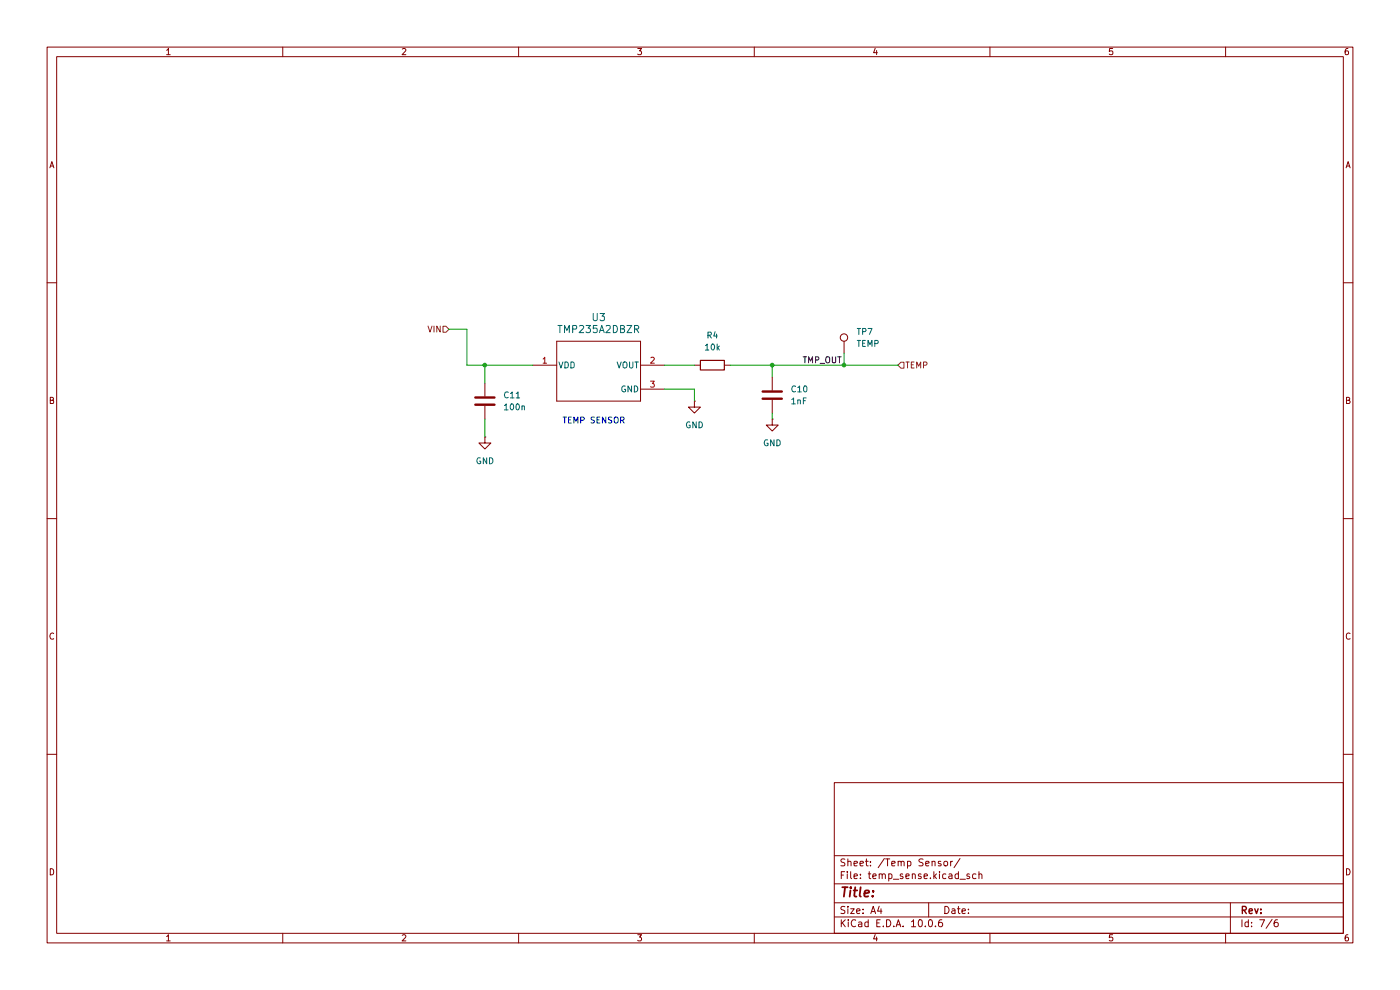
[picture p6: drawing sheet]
(kicad_sch
 (version 20260306)
 (generator "eeschema")
 (generator_version "10.0")
 (paper "A4")
 (lib_symbols
  (symbol "Connector:TestPoint"
   (pin_numbers (hide yes))
   (pin_names
    (offset 0.762) (hide yes)) (exclude_from_sim no) (in_bom yes) (on_board yes)
   (in_pos_files yes)
   (duplicate_pin_numbers_are_jumpers no)
   (property "Reference" "TP" (at 0 6.858 0) (show_name no) (do_not_autoplace no) (effects (font (size 1.27 1.27))))
   (property "Value" "TestPoint" (at 0 5.08 0) (show_name no) (do_not_autoplace no) (effects (font (size 1.27 1.27))))
   (property "Footprint" "" (at 5.08 0 0) (show_name no) (do_not_autoplace no) (hide yes) (effects (font (size 1.27 1.27))))
   (property "Datasheet" "" (at 5.08 0 0) (show_name no) (do_not_autoplace no) (hide yes) (effects (font (size 1.27 1.27))))
   (property "Description" "test point" (at 0 0 0) (show_name no) (do_not_autoplace no) (hide yes) (effects (font (size 1.27 1.27))))
   (symbol "TestPoint_0_1"
    (circle (center 0 3.302) (radius 0.762) (stroke (width 0) (type default)) (fill (type none))))
   (symbol "TestPoint_1_1"
    (pin passive line (at 0 0 90) (length 2.54) (name "1" (effects (font (size 1.27 1.27)))) (number "1" (effects (font (size 1.27 1.27))))))
   (embedded_fonts no))
  (symbol "Device:C"
   (pin_numbers (hide yes))
   (pin_names
    (offset 0.254)) (exclude_from_sim no) (in_bom yes) (on_board yes)
   (in_pos_files yes)
   (duplicate_pin_numbers_are_jumpers no)
   (property "Reference" "C" (at 0.635 2.54 0) (show_name no) (do_not_autoplace no) (effects (font (size 1.27 1.27)) (justify left)))
   (property "Value" "C" (at 0.635 -2.54 0) (show_name no) (do_not_autoplace no) (effects (font (size 1.27 1.27)) (justify left)))
   (property "Footprint" "" (at 0.9652 -3.81 0) (show_name no) (do_not_autoplace no) (hide yes) (effects (font (size 1.27 1.27))))
   (property "Datasheet" "" (at 0 0 0) (show_name no) (do_not_autoplace no) (hide yes) (effects (font (size 1.27 1.27))))
   (property "Description" "Unpolarized capacitor" (at 0 0 0) (show_name no) (do_not_autoplace no) (hide yes) (effects (font (size 1.27 1.27))))
   (symbol "C_0_1"
    (polyline (pts (xy -2.032 0.762) (xy 2.032 0.762)) (stroke (width 0.508) (type default)) (fill (type none)))
    (polyline (pts (xy -2.032 -0.762) (xy 2.032 -0.762)) (stroke (width 0.508) (type default)) (fill (type none))))
   (symbol "C_1_1"
    (pin passive line (at 0 3.81 270) (length 2.794) (name "" (effects (font (size 1.27 1.27)))) (number "1" (effects (font (size 1.27 1.27)))))
    (pin passive line (at 0 -3.81 90) (length 2.794) (name "" (effects (font (size 1.27 1.27)))) (number "2" (effects (font (size 1.27 1.27))))))
   (embedded_fonts no))
  (symbol "Device:R"
   (pin_numbers (hide yes))
   (pin_names
    (offset 0)) (exclude_from_sim no) (in_bom yes) (on_board yes)
   (in_pos_files yes)
   (duplicate_pin_numbers_are_jumpers no)
   (property "Reference" "R" (at 2.032 0 90) (show_name no) (do_not_autoplace no) (effects (font (size 1.27 1.27))))
   (property "Value" "R" (at 0 0 90) (show_name no) (do_not_autoplace no) (effects (font (size 1.27 1.27))))
   (property "Footprint" "" (at -1.778 0 90) (show_name no) (do_not_autoplace no) (hide yes) (effects (font (size 1.27 1.27))))
   (property "Datasheet" "" (at 0 0 0) (show_name no) (do_not_autoplace no) (hide yes) (effects (font (size 1.27 1.27))))
   (property "Description" "Resistor" (at 0 0 0) (show_name no) (do_not_autoplace no) (hide yes) (effects (font (size 1.27 1.27))))
   (symbol "R_0_1"
    (rectangle (start -1.016 -2.54) (end 1.016 2.54) (stroke (width 0.254) (type default)) (fill (type none))))
   (symbol "R_1_1"
    (pin passive line (at 0 3.81 270) (length 1.27) (name "" (effects (font (size 1.27 1.27)))) (number "1" (effects (font (size 1.27 1.27)))))
    (pin passive line (at 0 -3.81 90) (length 1.27) (name "" (effects (font (size 1.27 1.27)))) (number "2" (effects (font (size 1.27 1.27))))))
   (embedded_fonts no))
  (symbol "TMP235A2DBZR:TMP235A2DBZR"
   (pin_names
    (offset 0.254)) (exclude_from_sim no) (in_bom yes) (on_board yes)
   (in_pos_files yes)
   (duplicate_pin_numbers_are_jumpers no)
   (property "Reference" "U" (at 0 2.54 0) (show_name no) (do_not_autoplace no) (effects (font (size 1.524 1.524))))
   (property "Value" "TMP235A2DBZR" (at 0 0 0) (show_name no) (do_not_autoplace no) (effects (font (size 1.524 1.524))))
   (property "Footprint" "DBZ0003A-IPC_A" (at 0 0 0) (show_name no) (do_not_autoplace no) (hide yes) (effects (font (size 1.27 1.27)
    (italic yes))))
   (property "Datasheet" "https://www.ti.com/lit/gpn/tmp235" (at 0 0 0) (show_name no) (do_not_autoplace no) (hide yes) (effects (font (size 1.27 1.27)
    (italic yes))))
   (property "Description" "" (at 0 0 0) (show_name no) (do_not_autoplace no) (hide yes) (effects (font (size 1.27 1.27))))
   (property "ki_locked" "" (at 0 0 0) (show_name no) (do_not_autoplace no) (effects (font (size 1.27 1.27))))
   (symbol "TMP235A2DBZR_0_1"
    (polyline (pts (xy 5.08 5.08) (xy 5.08 -7.62)) (stroke (width 0.2032) (type default)) (fill (type none)))
    (polyline (pts (xy 5.08 -7.62) (xy 22.86 -7.62)) (stroke (width 0.2032) (type default)) (fill (type none)))
    (polyline (pts (xy 22.86 5.08) (xy 5.08 5.08)) (stroke (width 0.2032) (type default)) (fill (type none)))
    (polyline (pts (xy 22.86 -7.62) (xy 22.86 5.08)) (stroke (width 0.2032) (type default)) (fill (type none)))
    (pin power_in line (at 0 0 0) (length 5.08) (name "VDD" (effects (font (size 1.27 1.27)))) (number "1" (effects (font (size 1.27 1.27)))))
    (pin unspecified line (at 27.94 0 180) (length 5.08) (name "VOUT" (effects (font (size 1.27 1.27)))) (number "2" (effects (font (size 1.27 1.27)))))
    (pin power_in line (at 27.94 -5.08 180) (length 5.08) (name "GND" (effects (font (size 1.27 1.27)))) (number "3" (effects (font (size 1.27 1.27))))))
   (embedded_fonts no))
  (symbol "power:GND"
   (power global)
   (pin_numbers (hide yes))
   (pin_names
    (offset 0) (hide yes)) (exclude_from_sim no) (in_bom yes) (on_board yes)
   (in_pos_files yes)
   (duplicate_pin_numbers_are_jumpers no)
   (property "Reference" "#PWR" (at 0 -6.35 0) (show_name no) (do_not_autoplace no) (hide yes) (effects (font (size 1.27 1.27))))
   (property "Value" "GND" (at 0 -3.81 0) (show_name no) (do_not_autoplace no) (effects (font (size 1.27 1.27))))
   (property "Footprint" "" (at 0 0 0) (show_name no) (do_not_autoplace no) (hide yes) (effects (font (size 1.27 1.27))))
   (property "Datasheet" "" (at 0 0 0) (show_name no) (do_not_autoplace no) (hide yes) (effects (font (size 1.27 1.27))))
   (property "Description" "Power symbol creates a global label with name \"GND\" , ground" (at 0 0 0) (show_name no) (do_not_autoplace no) (hide yes) (effects (font (size 1.27 1.27))))
   (symbol "GND_0_1"
    (polyline (pts (xy 0 0) (xy 0 -1.27) (xy 1.27 -1.27) (xy 0 -2.54) (xy -1.27 -1.27) (xy 0 -1.27)) (stroke (width 0) (type default)) (fill (type none))))
   (symbol "GND_1_1"
    (pin power_in line (at 0 0 270) (length 0) (name "" (effects (font (size 1.27 1.27)))) (number "1" (effects (font (size 1.27 1.27))))))
   (embedded_fonts no)))
 (text "TEMP SENSOR\n"
  (exclude_from_sim no)
  (at 125.984 89.408 0)
  (effects (font (size 1.27 1.27))))
 (junction
  (at 102.87 77.47)
  (diameter 0)
  (color 0 0 0 0))
 (junction
  (at 163.83 77.47)
  (diameter 0)
  (color 0 0 0 0))
 (junction
  (at 179.07 77.47)
  (diameter 0)
  (color 0 0 0 0))
 (wire
  (pts (xy 179.07 74.93) (xy 179.07 77.47))
  (stroke (width 0) (type default)))
 (wire
  (pts (xy 179.07 77.47) (xy 190.5 77.47))
  (stroke (width 0) (type default)))
 (wire
  (pts (xy 154.94 77.47) (xy 163.83 77.47))
  (stroke (width 0) (type default)))
 (wire
  (pts (xy 163.83 87.63) (xy 163.83 88.9))
  (stroke (width 0) (type default)))
 (wire
  (pts (xy 147.32 82.55) (xy 140.97 82.55))
  (stroke (width 0) (type default)))
 (wire
  (pts (xy 140.97 77.47) (xy 147.32 77.47))
  (stroke (width 0) (type default)))
 (wire
  (pts (xy 95.25 69.85) (xy 99.06 69.85))
  (stroke (width 0) (type default)))
 (wire
  (pts (xy 147.32 82.55) (xy 147.32 85.09))
  (stroke (width 0) (type default)))
 (wire
  (pts (xy 99.06 69.85) (xy 99.06 77.47))
  (stroke (width 0) (type default)))
 (wire
  (pts (xy 102.87 88.9) (xy 102.87 92.71))
  (stroke (width 0) (type default)))
 (wire
  (pts (xy 163.83 77.47) (xy 179.07 77.47))
  (stroke (width 0) (type default)))
 (wire
  (pts (xy 102.87 77.47) (xy 102.87 81.28))
  (stroke (width 0) (type default)))
 (wire
  (pts (xy 99.06 77.47) (xy 102.87 77.47))
  (stroke (width 0) (type default)))
 (wire
  (pts (xy 163.83 77.47) (xy 163.83 80.01))
  (stroke (width 0) (type default)))
 (wire
  (pts (xy 102.87 77.47) (xy 113.03 77.47))
  (stroke (width 0) (type default)))
 (label "TMP_OUT"
  (at 170.18 77.47 0)
  (effects (font (size 1.27 1.27)) (justify left bottom)))
 (hierarchical_label "VIN"
  (shape input)
  (at 95.25 69.85 180)
  (effects (font (size 1.27 1.27)) (justify right)))
 (hierarchical_label "TEMP"
  (shape input)
  (at 190.5 77.47 0)
  (effects (font (size 1.27 1.27)) (justify left)))
 (symbol
  (lib_id "power:GND")
  (at 102.87 92.71 0)
  (unit 1)
  (body_style 1)
  (exclude_from_sim no)
  (in_bom yes)
  (on_board yes)
  (in_pos_files yes)
  (dnp no)
  (fields_autoplaced yes)
  (property "Reference" "#PWR019" (at 102.87 99.06 0) (hide yes) (show_name no) (do_not_autoplace no) (effects (font (size 1.27 1.27))))
  (property "Value" "GND" (at 102.87 97.79 0) (show_name no) (do_not_autoplace no) (effects (font (size 1.27 1.27))))
  (property "Footprint" "" (at 102.87 92.71 0) (hide yes) (show_name no) (do_not_autoplace no) (effects (font (size 1.27 1.27))))
  (property "Datasheet" "" (at 102.87 92.71 0) (hide yes) (show_name no) (do_not_autoplace no) (effects (font (size 1.27 1.27))))
  (property "Description" "Power symbol creates a global label with name \"GND\" , ground" (at 102.87 92.71 0) (hide yes) (show_name no) (do_not_autoplace no) (effects (font (size 1.27 1.27))))
  (pin "1"))
 (symbol
  (lib_id "Connector:TestPoint")
  (at 179.07 74.93 0)
  (unit 1)
  (body_style 1)
  (exclude_from_sim no)
  (in_bom yes)
  (on_board yes)
  (in_pos_files yes)
  (dnp no)
  (fields_autoplaced yes)
  (property "Reference" "TP7" (at 181.61 70.3579 0) (show_name no) (do_not_autoplace no) (effects (font (size 1.27 1.27)) (justify left)))
  (property "Value" "TEMP" (at 181.61 72.8979 0) (show_name no) (do_not_autoplace no) (effects (font (size 1.27 1.27)) (justify left)))
  (property "Footprint" "TPS7A7001_Evaluation_Board_footprint_lib:KEYSTONE_5016" (at 184.15 74.93 0) (hide yes) (show_name no) (do_not_autoplace no) (effects (font (size 1.27 1.27))))
  (property "Datasheet" "https://www.keyelco.com/userAssets/file/K75p61.pdf" (at 184.15 74.93 0) (hide yes) (show_name no) (do_not_autoplace no) (effects (font (size 1.27 1.27))))
  (property "Description" "test point" (at 179.07 74.93 0) (hide yes) (show_name no) (do_not_autoplace no) (effects (font (size 1.27 1.27))))
  (property "Manufacturer" "Keystone Electronics" (at 179.07 74.93 0) (hide yes) (show_name no) (do_not_autoplace no) (effects (font (size 1.27 1.27))))
  (property "Manufacturer Part Number" "5016" (at 179.07 74.93 0) (hide yes) (show_name no) (do_not_autoplace no) (effects (font (size 1.27 1.27))))
  (property "Distributer Link 1" "https://www.digikey.com/en/products/detail/keystone-electronics/5016/278887?s=N4IgTCBcDaINYFMCeBnALgewHYIAQFYAGARgDYQBdAXyA" (at 179.07 74.93 0) (hide yes) (show_name no) (do_not_autoplace no) (effects (font (size 1.27 1.27))))
  (property "Distributer Link 2" "https://www.mouser.com/en/ProductDetail/Keystone-Electronics/5016?qs=qOqV1E1P08QbNAXL8l0G1A%3D%3D" (at 179.07 74.93 0) (hide yes) (show_name no) (do_not_autoplace no) (effects (font (size 1.27 1.27))))
  (pin "1"))
 (symbol
  (lib_id "power:GND")
  (at 147.32 85.09 0)
  (unit 1)
  (body_style 1)
  (exclude_from_sim no)
  (in_bom yes)
  (on_board yes)
  (in_pos_files yes)
  (dnp no)
  (fields_autoplaced yes)
  (property "Reference" "#PWR011" (at 147.32 91.44 0) (hide yes) (show_name no) (do_not_autoplace no) (effects (font (size 1.27 1.27))))
  (property "Value" "GND" (at 147.32 90.17 0) (show_name no) (do_not_autoplace no) (effects (font (size 1.27 1.27))))
  (property "Footprint" "" (at 147.32 85.09 0) (hide yes) (show_name no) (do_not_autoplace no) (effects (font (size 1.27 1.27))))
  (property "Datasheet" "" (at 147.32 85.09 0) (hide yes) (show_name no) (do_not_autoplace no) (effects (font (size 1.27 1.27))))
  (property "Description" "Power symbol creates a global label with name \"GND\" , ground" (at 147.32 85.09 0) (hide yes) (show_name no) (do_not_autoplace no) (effects (font (size 1.27 1.27))))
  (pin "1"))
 (symbol
  (lib_id "Device:R")
  (at 151.13 77.47 90)
  (unit 1)
  (body_style 1)
  (exclude_from_sim no)
  (in_bom yes)
  (on_board yes)
  (in_pos_files yes)
  (dnp no)
  (fields_autoplaced yes)
  (property "Reference" "R4" (at 151.13 71.12 90) (show_name no) (do_not_autoplace no) (effects (font (size 1.27 1.27))))
  (property "Value" "10k" (at 151.13 73.66 90) (show_name no) (do_not_autoplace no) (effects (font (size 1.27 1.27))))
  (property "Footprint" "Resistor_SMD:R_0805_2012Metric_Pad1.20x1.40mm_HandSolder" (at 151.13 79.248 90) (hide yes) (show_name no) (do_not_autoplace no) (effects (font (size 1.27 1.27))))
  (property "Datasheet" "https://yageogroup.com/content/datasheet/asset/file/PYU-RC_GROUP_51_ROHS_L" (at 151.13 77.47 0) (hide yes) (show_name no) (do_not_autoplace no) (effects (font (size 1.27 1.27))))
  (property "Description" "RES 10K OHM 1% 1/8W 0805" (at 151.13 77.47 0) (hide yes) (show_name no) (do_not_autoplace no) (effects (font (size 1.27 1.27))))
  (property "Manufacturer" "YAGEO" (at 151.13 77.47 0) (hide yes) (show_name no) (do_not_autoplace no) (effects (font (size 1.27 1.27))))
  (property "Manufacturer Part Number" "RC0805FR-0710KL" (at 151.13 77.47 0) (hide yes) (show_name no) (do_not_autoplace no) (effects (font (size 1.27 1.27))))
  (property "Distributer Link 1" "https://www.digikey.com/en/products/detail/yageo/RC0805FR-0710KL/727535" (at 151.13 77.47 0) (hide yes) (show_name no) (do_not_autoplace no) (effects (font (size 1.27 1.27))))
  (property "Distrbuter Link 2" "https://www.mouser.com/en/ProductDetail/YAGEO/RC0805FR-0710KL?qs=7bY8808IzHq6vrU3BeiiYw%3D%3D" (at 151.13 77.47 0) (hide yes) (show_name no) (do_not_autoplace no) (effects (font (size 1.27 1.27))))
  (property "KiLib_Generator" "SMD_2terminal_chip_molded" (at 151.13 77.47 0) (hide yes) (show_name no) (do_not_autoplace no) (effects (font (size 1.27 1.27))))
  (pin "2")
  (pin "1"))
 (symbol
  (lib_id "Device:C")
  (at 102.87 85.09 0)
  (unit 1)
  (body_style 1)
  (exclude_from_sim no)
  (in_bom yes)
  (on_board yes)
  (in_pos_files yes)
  (dnp no)
  (fields_autoplaced yes)
  (property "Reference" "C11" (at 106.68 83.8199 0) (show_name no) (do_not_autoplace no) (effects (font (size 1.27 1.27)) (justify left)))
  (property "Value" "100n" (at 106.68 86.3599 0) (show_name no) (do_not_autoplace no) (effects (font (size 1.27 1.27)) (justify left)))
  (property "Footprint" "Capacitor_SMD:C_0805_2012Metric_Pad1.18x1.45mm_HandSolder" (at 103.8352 88.9 0) (hide yes) (show_name no) (do_not_autoplace no) (effects (font (size 1.27 1.27))))
  (property "Datasheet" "https://yageogroup.com/content/datasheet/asset/file/KEM_C1002_X7R_SMD" (at 102.87 85.09 0) (hide yes) (show_name no) (do_not_autoplace no) (effects (font (size 1.27 1.27))))
  (property "Description" "CAP CER 1000PF 50V X7R 0805" (at 102.87 85.09 0) (hide yes) (show_name no) (do_not_autoplace no) (effects (font (size 1.27 1.27))))
  (property "Manufacturer" "KEMET" (at 102.87 85.09 0) (hide yes) (show_name no) (do_not_autoplace no) (effects (font (size 1.27 1.27))))
  (property "Manufacturer Part Number" "C0805C102K5RACTU" (at 102.87 85.09 0) (hide yes) (show_name no) (do_not_autoplace no) (effects (font (size 1.27 1.27))))
  (property "Distributer Link 1" "https://www.digikey.com/en/products/detail/kemet/C0805C102K5RACTU/411146" (at 102.87 85.09 0) (hide yes) (show_name no) (do_not_autoplace no) (effects (font (size 1.27 1.27))))
  (property "Distributer Link 2" "https://www.mouser.com/en/ProductDetail/KEMET/C0805C102K5RACTU?qs=nyGfpDADWE7v2OrzBT8v1g%3D%3D" (at 102.87 85.09 0) (hide yes) (show_name no) (do_not_autoplace no) (effects (font (size 1.27 1.27))))
  (property "KiLib_Generator" "SMD_2terminal_chip_molded" (at 102.87 85.09 0) (hide yes) (show_name no) (do_not_autoplace no) (effects (font (size 1.27 1.27))))
  (pin "1")
  (pin "2"))
 (symbol
  (lib_id "Device:C")
  (at 163.83 83.82 0)
  (unit 1)
  (body_style 1)
  (exclude_from_sim no)
  (in_bom yes)
  (on_board yes)
  (in_pos_files yes)
  (dnp no)
  (fields_autoplaced yes)
  (property "Reference" "C10" (at 167.64 82.5499 0) (show_name no) (do_not_autoplace no) (effects (font (size 1.27 1.27)) (justify left)))
  (property "Value" "1nF" (at 167.64 85.0899 0) (show_name no) (do_not_autoplace no) (effects (font (size 1.27 1.27)) (justify left)))
  (property "Footprint" "Capacitor_SMD:C_0805_2012Metric_Pad1.18x1.45mm_HandSolder" (at 164.7952 87.63 0) (hide yes) (show_name no) (do_not_autoplace no) (effects (font (size 1.27 1.27))))
  (property "Datasheet" "https://yageogroup.com/content/datasheet/asset/file/KEM_C1002_X7R_SMD" (at 163.83 83.82 0) (hide yes) (show_name no) (do_not_autoplace no) (effects (font (size 1.27 1.27))))
  (property "Description" "CAP CER 1000PF 50V X7R 0805" (at 163.83 83.82 0) (hide yes) (show_name no) (do_not_autoplace no) (effects (font (size 1.27 1.27))))
  (property "Manufacturer" "KEMET" (at 163.83 83.82 0) (hide yes) (show_name no) (do_not_autoplace no) (effects (font (size 1.27 1.27))))
  (property "Manufacturer Part Number" "C0805C102K5RACTU" (at 163.83 83.82 0) (hide yes) (show_name no) (do_not_autoplace no) (effects (font (size 1.27 1.27))))
  (property "Distributer Link 1" "https://www.digikey.com/en/products/detail/kemet/C0805C102K5RACTU/411146" (at 163.83 83.82 0) (hide yes) (show_name no) (do_not_autoplace no) (effects (font (size 1.27 1.27))))
  (property "Distributer Link 2" "https://www.mouser.com/en/ProductDetail/KEMET/C0805C102K5RACTU?qs=nyGfpDADWE7v2OrzBT8v1g%3D%3D" (at 163.83 83.82 0) (hide yes) (show_name no) (do_not_autoplace no) (effects (font (size 1.27 1.27))))
  (property "KiLib_Generator" "SMD_2terminal_chip_molded" (at 163.83 83.82 0) (hide yes) (show_name no) (do_not_autoplace no) (effects (font (size 1.27 1.27))))
  (pin "1")
  (pin "2"))
 (symbol
  (lib_id "power:GND")
  (at 163.83 88.9 0)
  (unit 1)
  (body_style 1)
  (exclude_from_sim no)
  (in_bom yes)
  (on_board yes)
  (in_pos_files yes)
  (dnp no)
  (fields_autoplaced yes)
  (property "Reference" "#PWR018" (at 163.83 95.25 0) (hide yes) (show_name no) (do_not_autoplace no) (effects (font (size 1.27 1.27))))
  (property "Value" "GND" (at 163.83 93.98 0) (show_name no) (do_not_autoplace no) (effects (font (size 1.27 1.27))))
  (property "Footprint" "" (at 163.83 88.9 0) (hide yes) (show_name no) (do_not_autoplace no) (effects (font (size 1.27 1.27))))
  (property "Datasheet" "" (at 163.83 88.9 0) (hide yes) (show_name no) (do_not_autoplace no) (effects (font (size 1.27 1.27))))
  (property "Description" "Power symbol creates a global label with name \"GND\" , ground" (at 163.83 88.9 0) (hide yes) (show_name no) (do_not_autoplace no) (effects (font (size 1.27 1.27))))
  (pin "1"))
 (symbol
  (lib_id "TMP235A2DBZR:TMP235A2DBZR")
  (at 113.03 77.47 0)
  (unit 1)
  (body_style 1)
  (exclude_from_sim no)
  (in_bom yes)
  (on_board yes)
  (in_pos_files yes)
  (dnp no)
  (fields_autoplaced yes)
  (property "Reference" "U3" (at 127 67.31 0) (show_name no) (do_not_autoplace no) (effects (font (size 1.524 1.524))))
  (property "Value" "TMP235A2DBZR" (at 127 69.85 0) (show_name no) (do_not_autoplace no) (effects (font (size 1.524 1.524))))
  (property "Footprint" "TPS7A7001_Evaluation_Board_footprint_lib:DBZ0003A-IPC_A" (at 113.03 77.47 0) (hide yes) (show_name no) (do_not_autoplace no) (effects (font (size 1.27 1.27)
    (italic yes))))
  (property "Datasheet" "https://www.ti.com/lit/gpn/tmp235" (at 113.03 77.47 0) (hide yes) (show_name no) (do_not_autoplace no) (effects (font (size 1.27 1.27)
    (italic yes))))
  (property "Description" "LOW-POWER HIGH-ACCURACY ANALOG O" (at 113.03 77.47 0) (hide yes) (show_name no) (do_not_autoplace no) (effects (font (size 1.27 1.27))))
  (property "Manufacturer" "Texas Instruments" (at 113.03 77.47 0) (hide yes) (show_name no) (do_not_autoplace no) (effects (font (size 1.27 1.27))))
  (property "Manufacturer Part Number" "TMP235A2DBZR" (at 113.03 77.47 0) (hide yes) (show_name no) (do_not_autoplace no) (effects (font (size 1.27 1.27))))
  (property "Distributer Link 1" "https://www.digikey.com/en/products/detail/texas-instruments/TMP235A2DBZR/9649793" (at 113.03 77.47 0) (hide yes) (show_name no) (do_not_autoplace no) (effects (font (size 1.27 1.27))))
  (property "Distributer Link 2" "https://www.mouser.com/en/ProductDetail/Texas-Instruments/TMP235A2DBZR?qs=lc2O%252BfHJPVZcPwUwCDgzVA%3D%3D" (at 113.03 77.47 0) (hide yes) (show_name no) (do_not_autoplace no) (effects (font (size 1.27 1.27))))
  (pin "2")
  (pin "1")
  (pin "3")))
